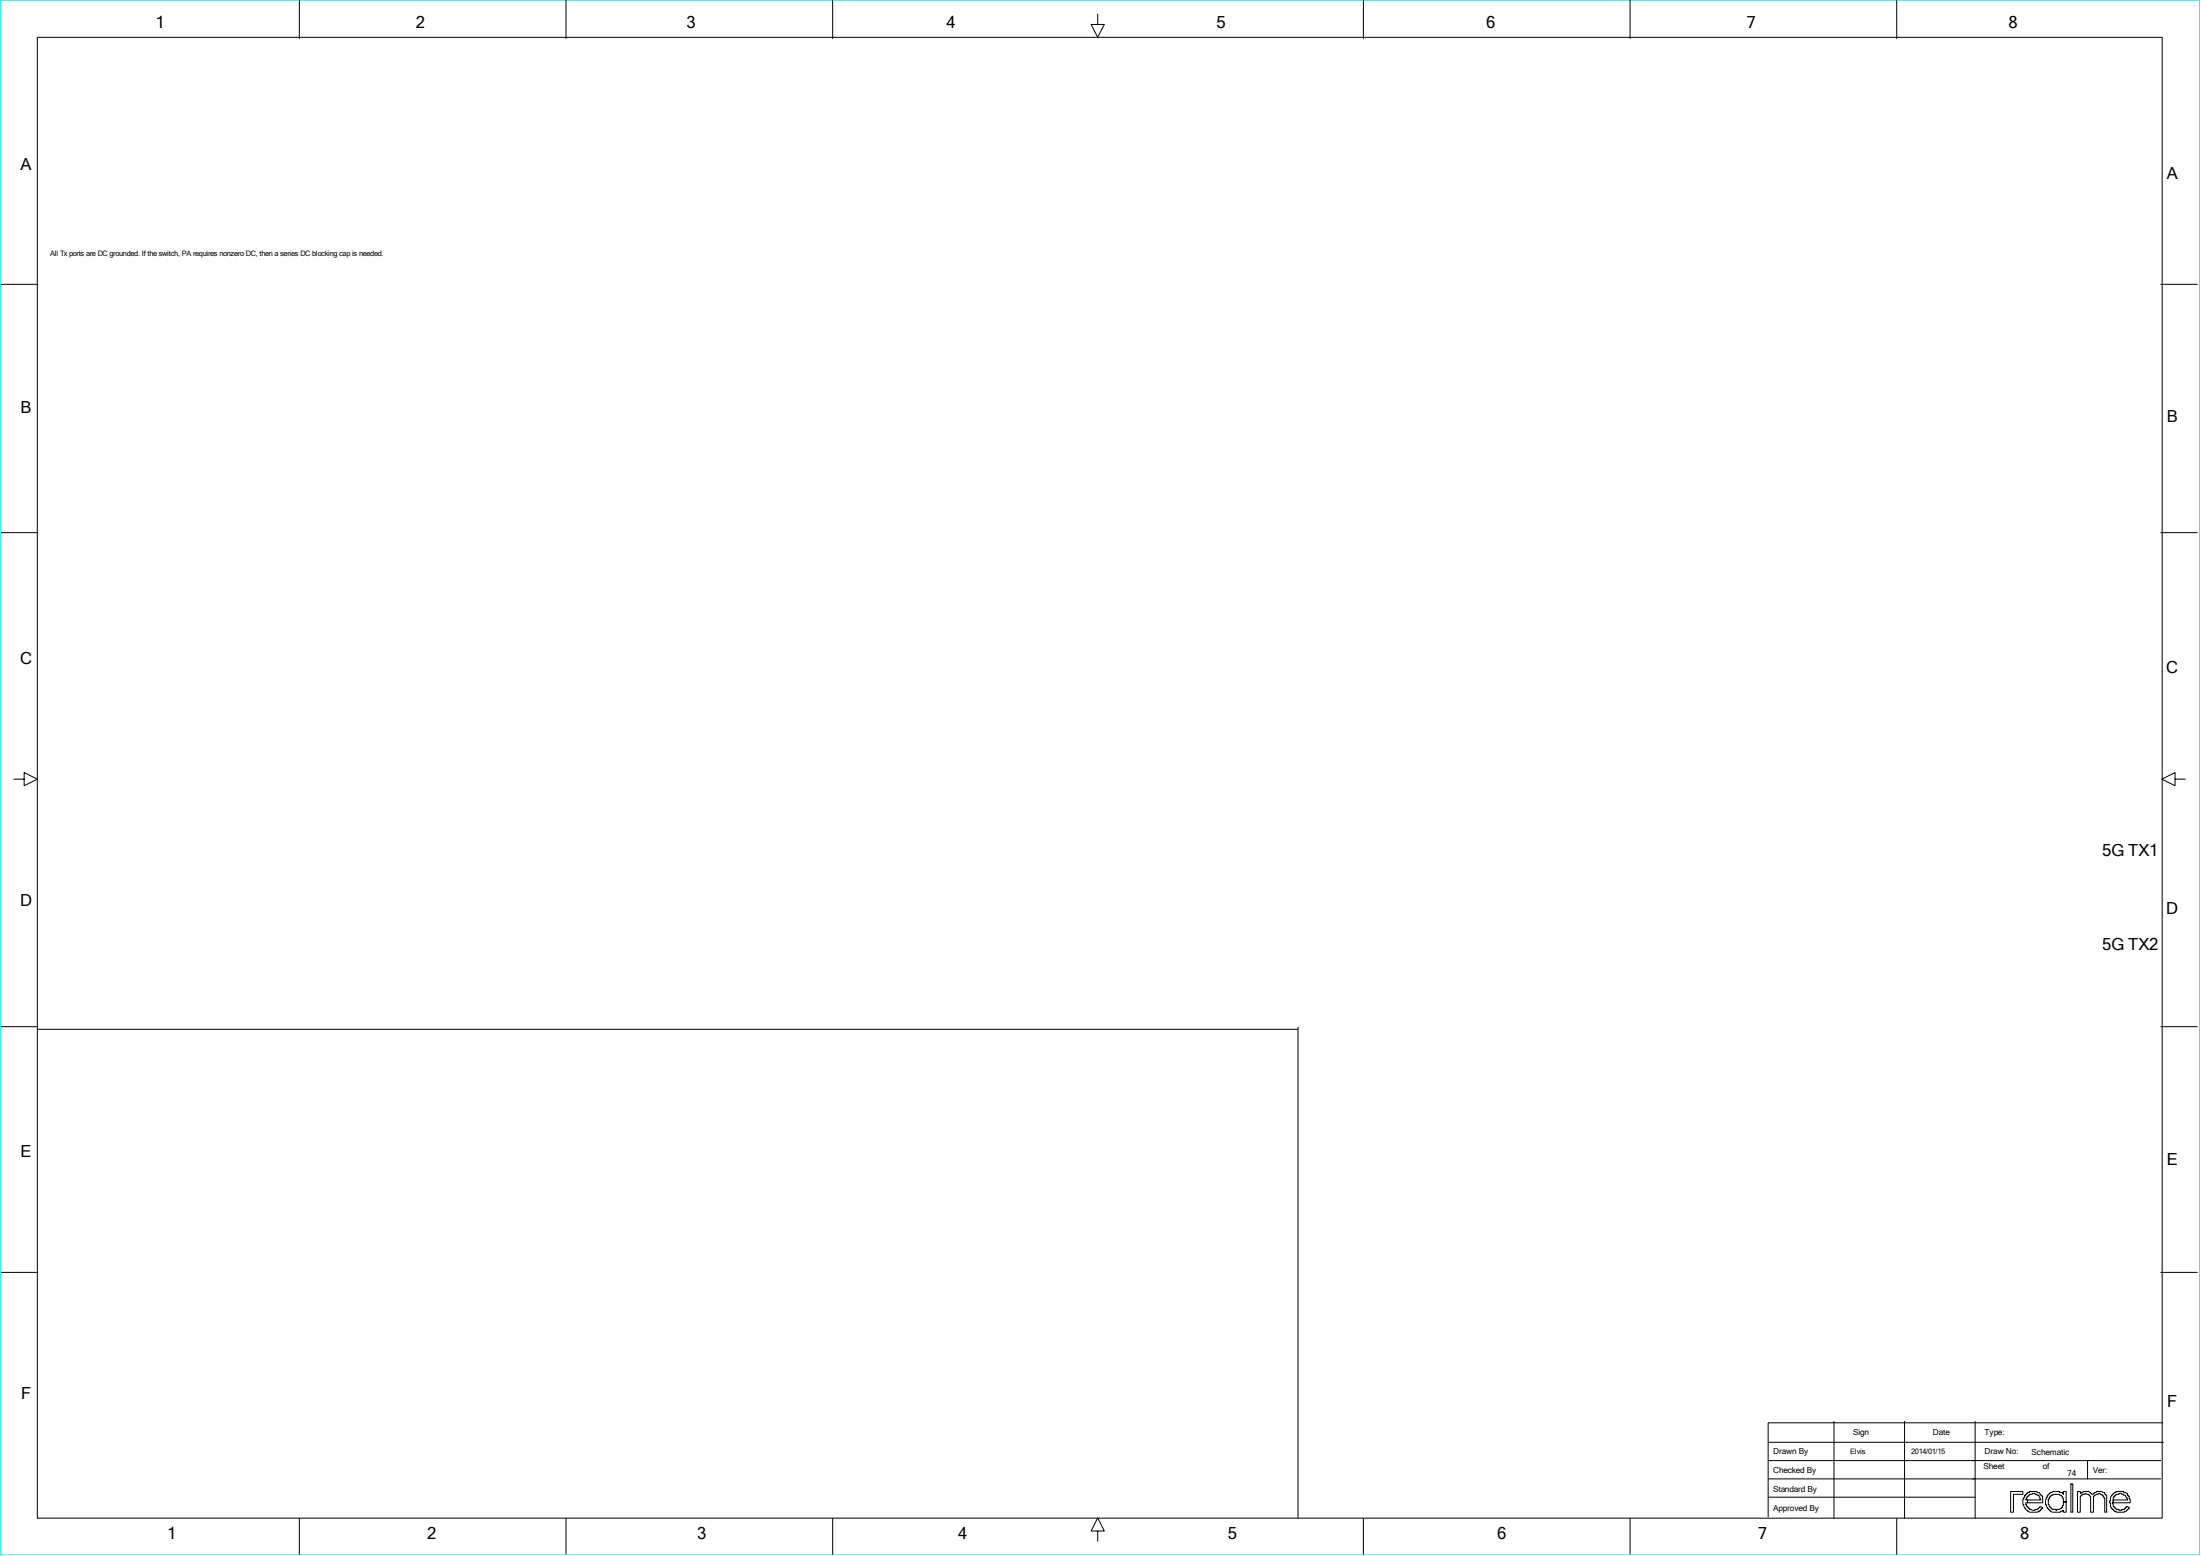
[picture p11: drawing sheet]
<svg xmlns="http://www.w3.org/2000/svg" width="297mm" height="210mm" viewBox="0 0 297 210" stroke-linecap="round" stroke-linejoin="round" font-family="sans-serif">
<path d="M.1 0h296.7v209.8h-296.7z" fill="none" stroke="#0ff" stroke-width=".13"/>
<g fill="none" stroke="#000" stroke-width=".13">
<path d="M40.4 0v5.2M76.4 0v5.2M112.4 0v5.2M184 0v5.2M220 0v5.2M255.9 0v5.2M5 5h286.8v199.9h-286.8zM148.1 1.9v1.4h.9l-.9 1.7-.9-1.7h.9M.2 38.4h4.9M291.6 38.4h4.9M.2 71.9h4.9M291.6 71.9h4.9"/>
<path d="M1.9 105.2h1.4v-.9l1.7 .9-1.7 .8v-.8M293.5 105.2v-.9l-1.8 .9 1.8 .8v-.8h1.4M.2 138.6h4.9M5.1 138.9h170.1M175.2 138.6v66.3M291.6 138.6h4.9M.2 171.7h4.9M291.6 171.7h4.9M238.7 194.7h53.2M238.7 199.6h52.9M238.7 197.1h52.9M247.5 191.8v13.1"/>
<path d="M257 191.8v13.1M266.5 191.8v13.1M281.7 197.1v2.5M291.8 192h-53.2v12.7M40.4 204.9v4.9M76.4 204.9v4.9M112.4 204.9v4.9M148.1 206.6h.9l-.9-1.7-.9 1.7h.9v1.4M184 204.9v4.9M220 204.9v4.9M238.7 202.1h27.8M255.9 204.9v4.9"/>
<path d="M271.3 201.3h1.7v.4h-1.3v2.4h-.4zM273.2 201.8h.1v-.1l.3-.2v-.1h.3v-.1h1v.1h.2l.2 .3h.1v.1l.2 .1v.9h-2v-.4h1.8v-.1h-.1l-.2-.5h-.2v-.1h-.3v-.2h-.4v.2h-.3v.1h-.2v.1l-.2 .2v.2h-.2v.1h.3v.4h-.3v.3h.2v.2l.2 .2v.1h.2v.1h.2l.1 .1 .8-.1 .1-.2h.2v-.2l.3 .2v.1l-.2 .1-.1 .3h-.3v.1h-1.1l-.3-.1v-.2h-.1l-.2-.2h-.1l-.1-.5h-.1v-.8h.1zM276.4 201.7h.1l.1-.3h.3l.1-.1h.9v.1h.4l.1 .3v-.4h.4v1.4h-.4v-.5h-.1v-.3h-.1v-.1h-.3v-.1h-.9v.1h-.2v.1l-.3 .2v.2h-.1v.8h.1v.2h.1v.2h.2l.1 .2h.5v.1h.1v-.1h.4l.3-.1v-.1h.1v-.3h.1v-.5h.4v1.4h-.4v-.3h-.1v.2h-.3v.1h-1.1l-.3-.1-.1-.3h-.1v-.1h-.1l-.2-.3v-.2h-.1v-.7zM279.4 200.3h.3v3.8h-.3zM280.3 201.3h.4v.2h.1v-.1h.3v-.1h.8l.2 .1 .1 .3h.3l.1-.3h.3v-.1h.7l.2 .1h.2v.3l.3 .1v2.3h-.3v-1.9h-.1v-.3h-.1l-.2-.2h-.2v-.2h-.3v.2h-.2l-.3 .1v.1h-.1v2.2h-.4v-2.2h-.1l-.1-.2h-.3l-.1-.2h-.2v.2h-.3l-.2 .2h-.1v2.2h-.4zM284.9 201.8h.1v-.1l.3-.2v-.1h.2v-.1h1.1v.1l.5 .1v.3l.2 .1v.4h.1v.5h-2.2v-.4h1.9v-.2h-.2l-.1-.4-.5-.1v-.2h-.4v.2h-.4v.1h-.1v.1l-.2 .2v.7h-.2v.1h.2v.4l.2 .2v.1h.1v.1h.4v.1l.8-.1 .1-.2h.1v-.2l.4 .2v.1l-.2 .1-.2 .3h-.2v.1h-1.2v-.1h-.2v-.2h-.1l-.2-.2h-.1l-.1-.3v-.5h-.2z"/>
</g>
<g font-size="2.2">
<text x="21" y="3.8">1</text>
<text x="56.1" y="3.8">2</text>
<text x="92.6" y="3.8">3</text>
<text x="127.7" y="3.8">4</text>
<text x="164.2" y="3.8">5</text>
<text x="200.6" y="3.8">6</text>
<text x="235.7" y="3.8">7</text>
<text x="271" y="3.8">8</text>
<text x="2.8" y="23">A</text>
<text x="292.4" y="24.1">A</text>
<text x="2.8" y="55.8">B</text>
<text x="292.4" y="56.9">B</text>
<text x="2.7" y="89.7">C</text>
<text x="292.3" y="90.8">C</text>
<text x="283.7" y="115.5">5G TX1</text>
<text x="2.7" y="122.3">D</text>
<text x="292.3" y="123.4">D</text>
<text x="283.7" y="128.1">5G TX2</text>
<text x="2.8" y="156.1">E</text>
<text x="292.4" y="157.3">E</text>
<text x="2.8" y="188.8">F</text>
<text x="292.4" y="189.9">F</text>
<text x="22.6" y="207.8">1</text>
<text x="57.7" y="207.8">2</text>
<text x="94.1" y="207.8">3</text>
<text x="129.3" y="207.8">4</text>
<text x="165.7" y="207.8">5</text>
<text x="202" y="207.8">6</text>
<text x="237.2" y="207.8">7</text>
<text x="272.6" y="207.8">8</text>
</g>
<g font-size="1.1">
<text x="239.3" y="196.3">Drawn By</text>
<text x="250" y="193.7">Sign</text>
<text x="260.8" y="193.7">Date</text>
<text x="267.8" y="193.7">Type:</text>
<text x="267.8" y="196.3">Draw No:</text>
<text x="274.1" y="196.4">Schematic</text>
<text x="239.3" y="198.8">Checked By</text>
<text x="239.3" y="201.3">Standard By</text>
<text x="239.3" y="203.9">Approved By</text>
<text x="267.7" y="198.3">Sheet</text>
<text x="275.7" y="198.3">of</text>
<text x="279" y="199.2">74</text>
<text x="282.4" y="198.8">Ver:</text>
</g>
<g font-size="1">
<text x="6.8" y="34.5">All Tx ports are DC grounded. If the switch, PA requires nonzero DC, then a series DC blocking cap is needed.</text>
<text x="249.7" y="196.3">Elvis</text>
<text x="257.9" y="196.3">2014/01/15</text>
</g>
</svg>
